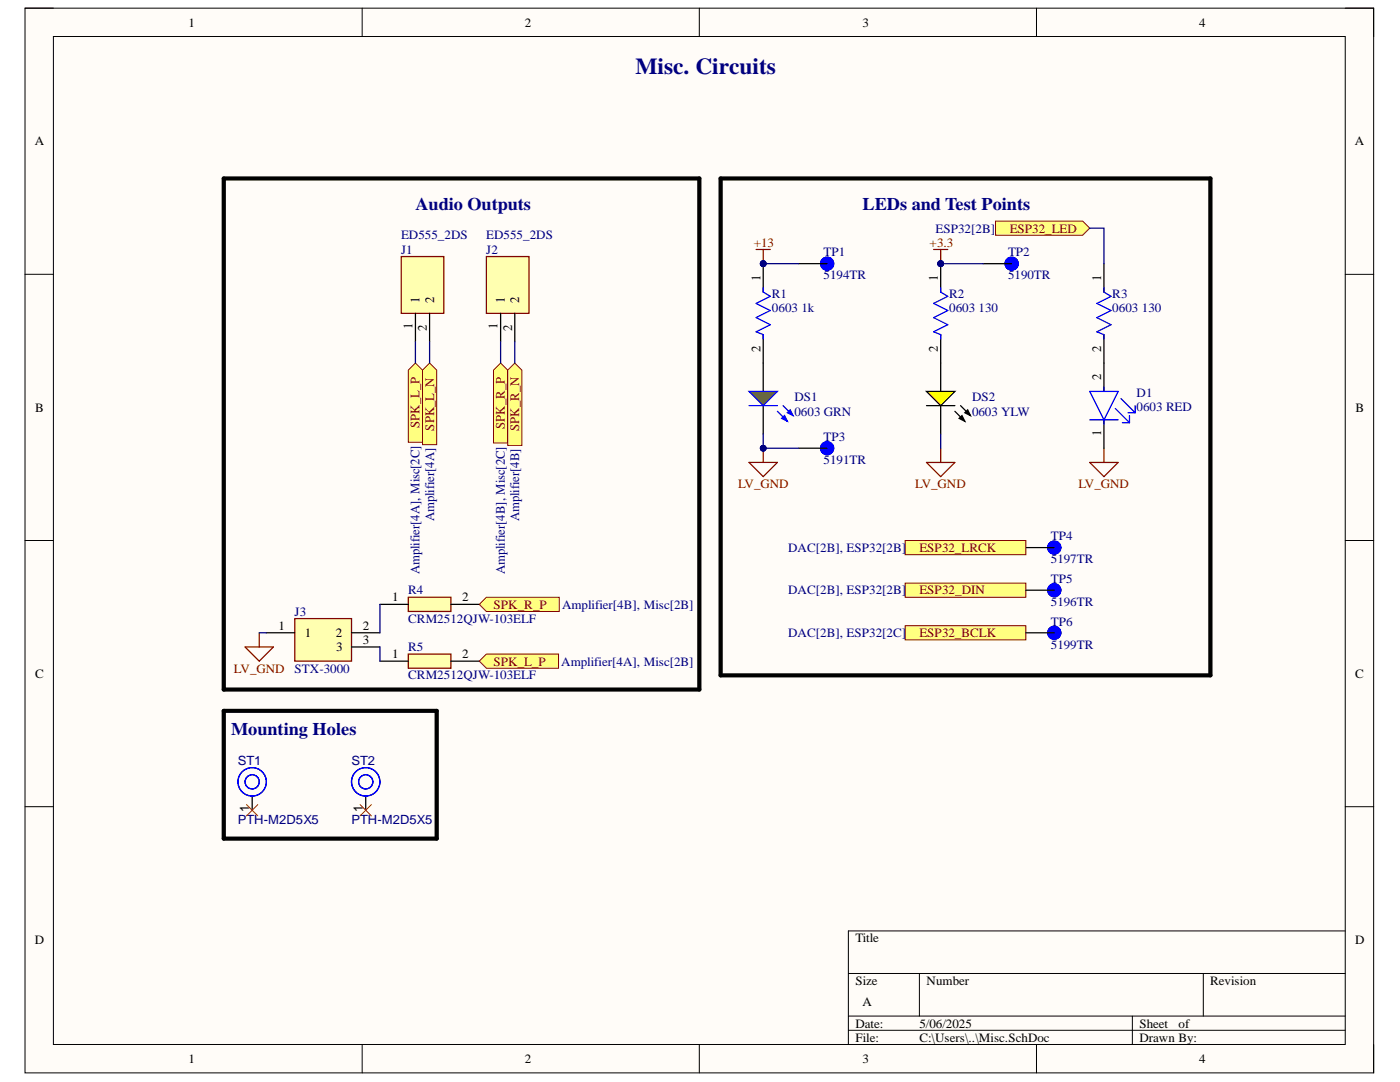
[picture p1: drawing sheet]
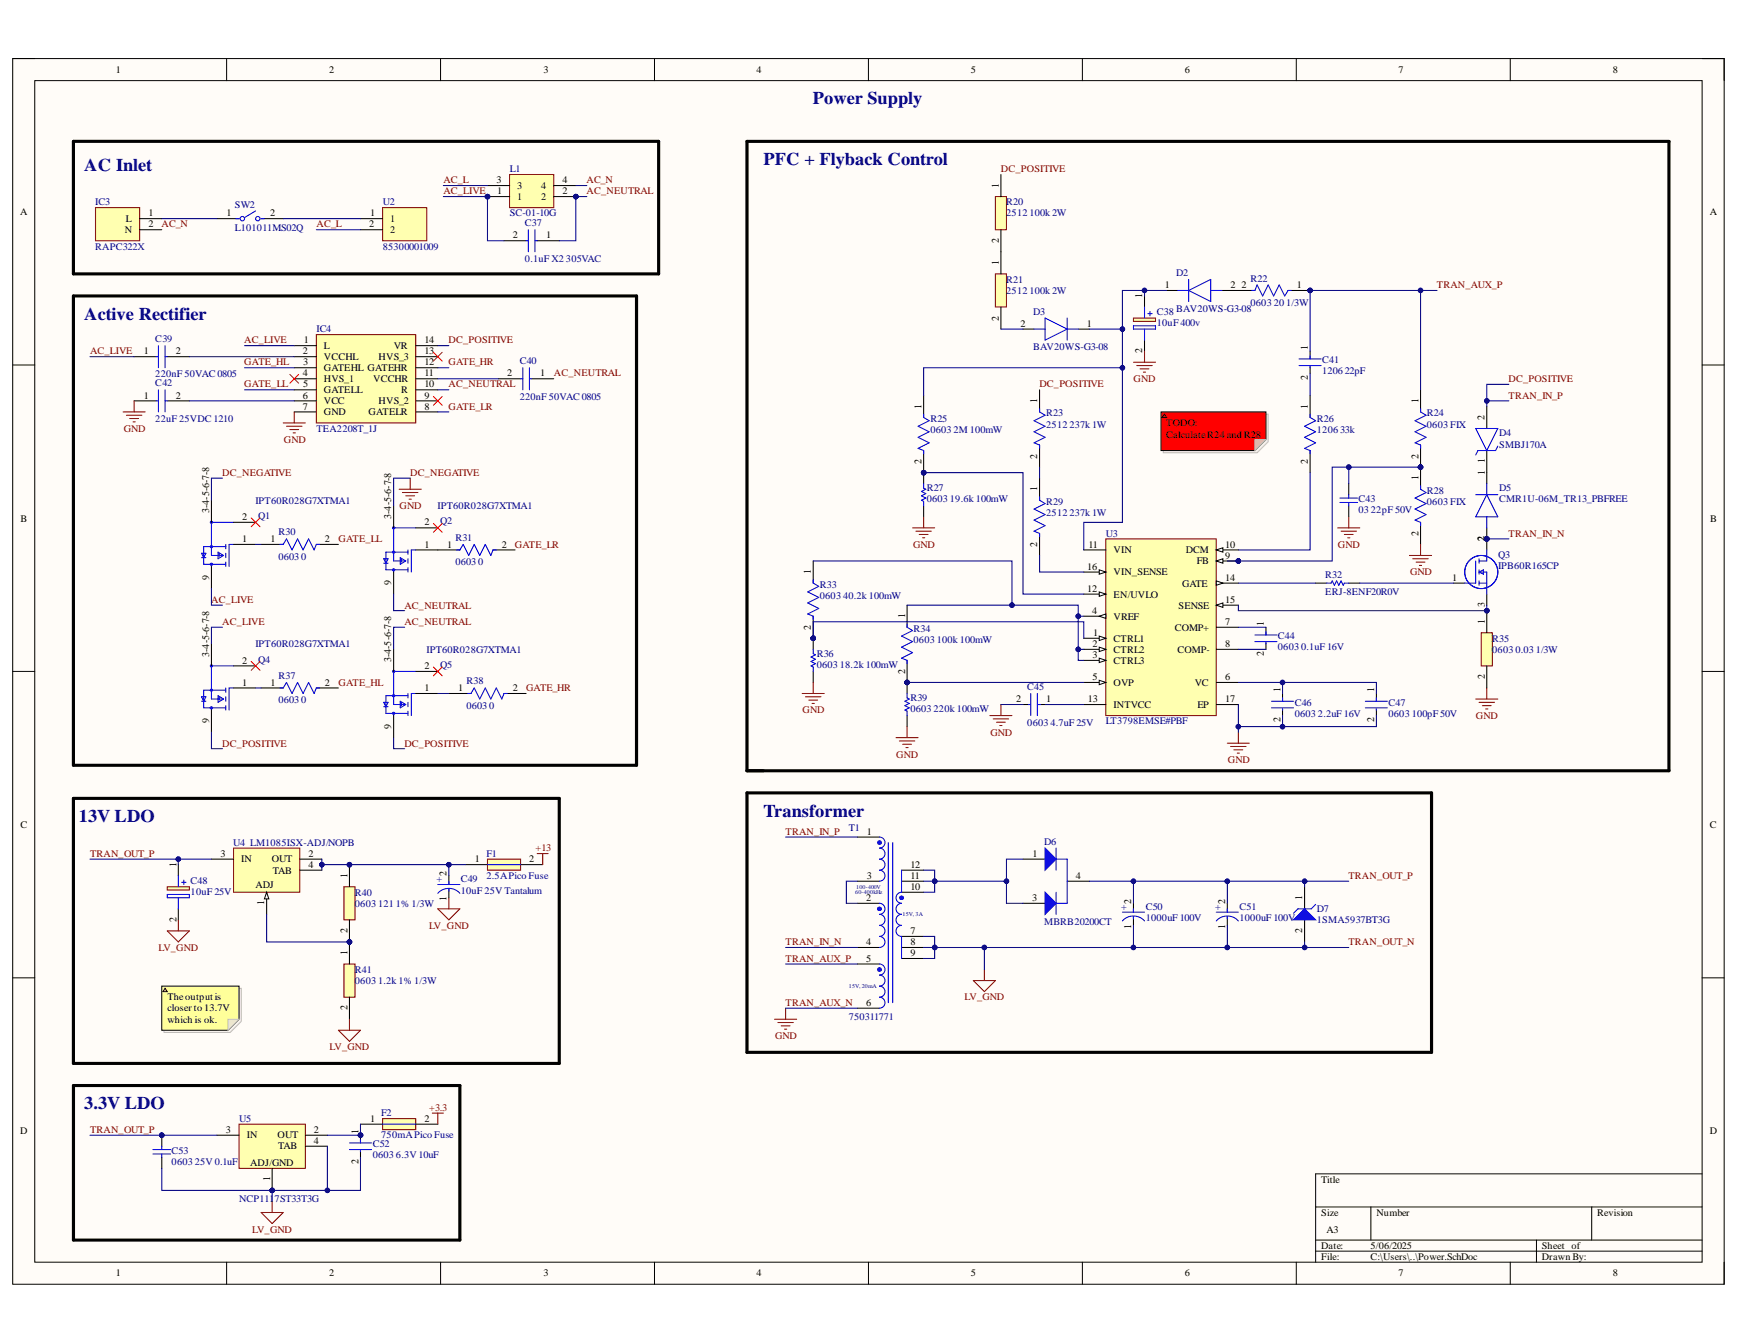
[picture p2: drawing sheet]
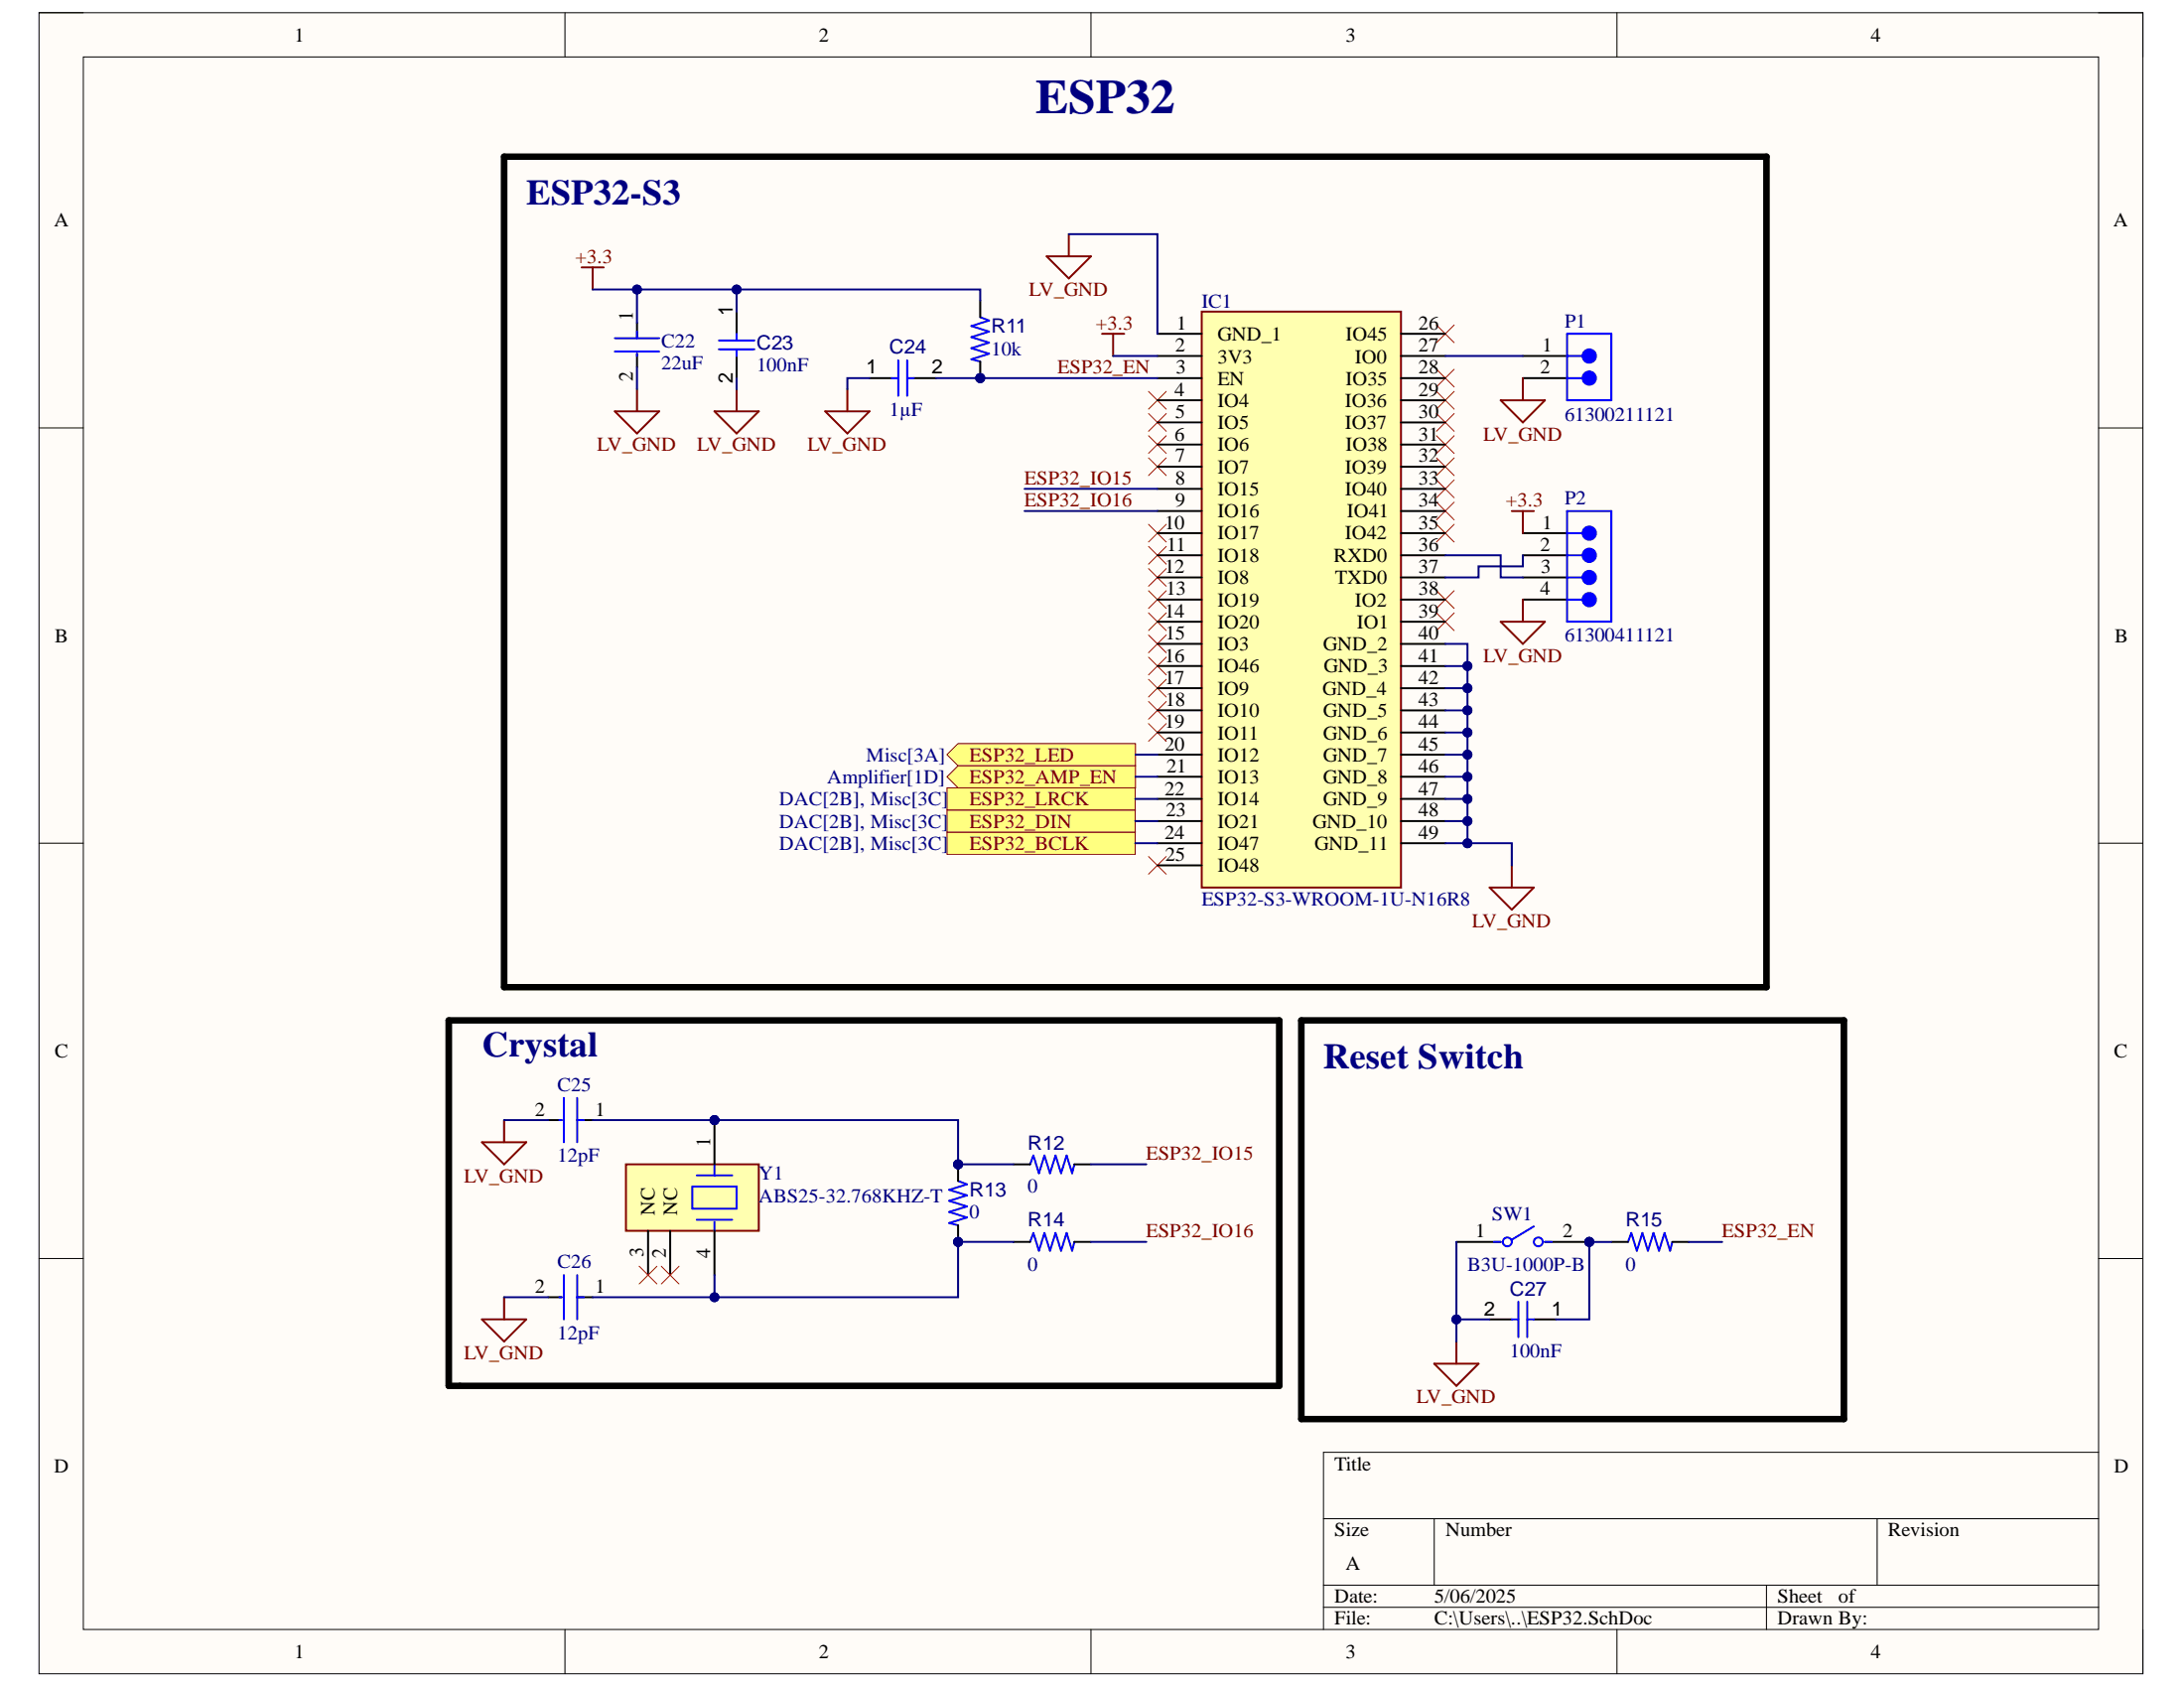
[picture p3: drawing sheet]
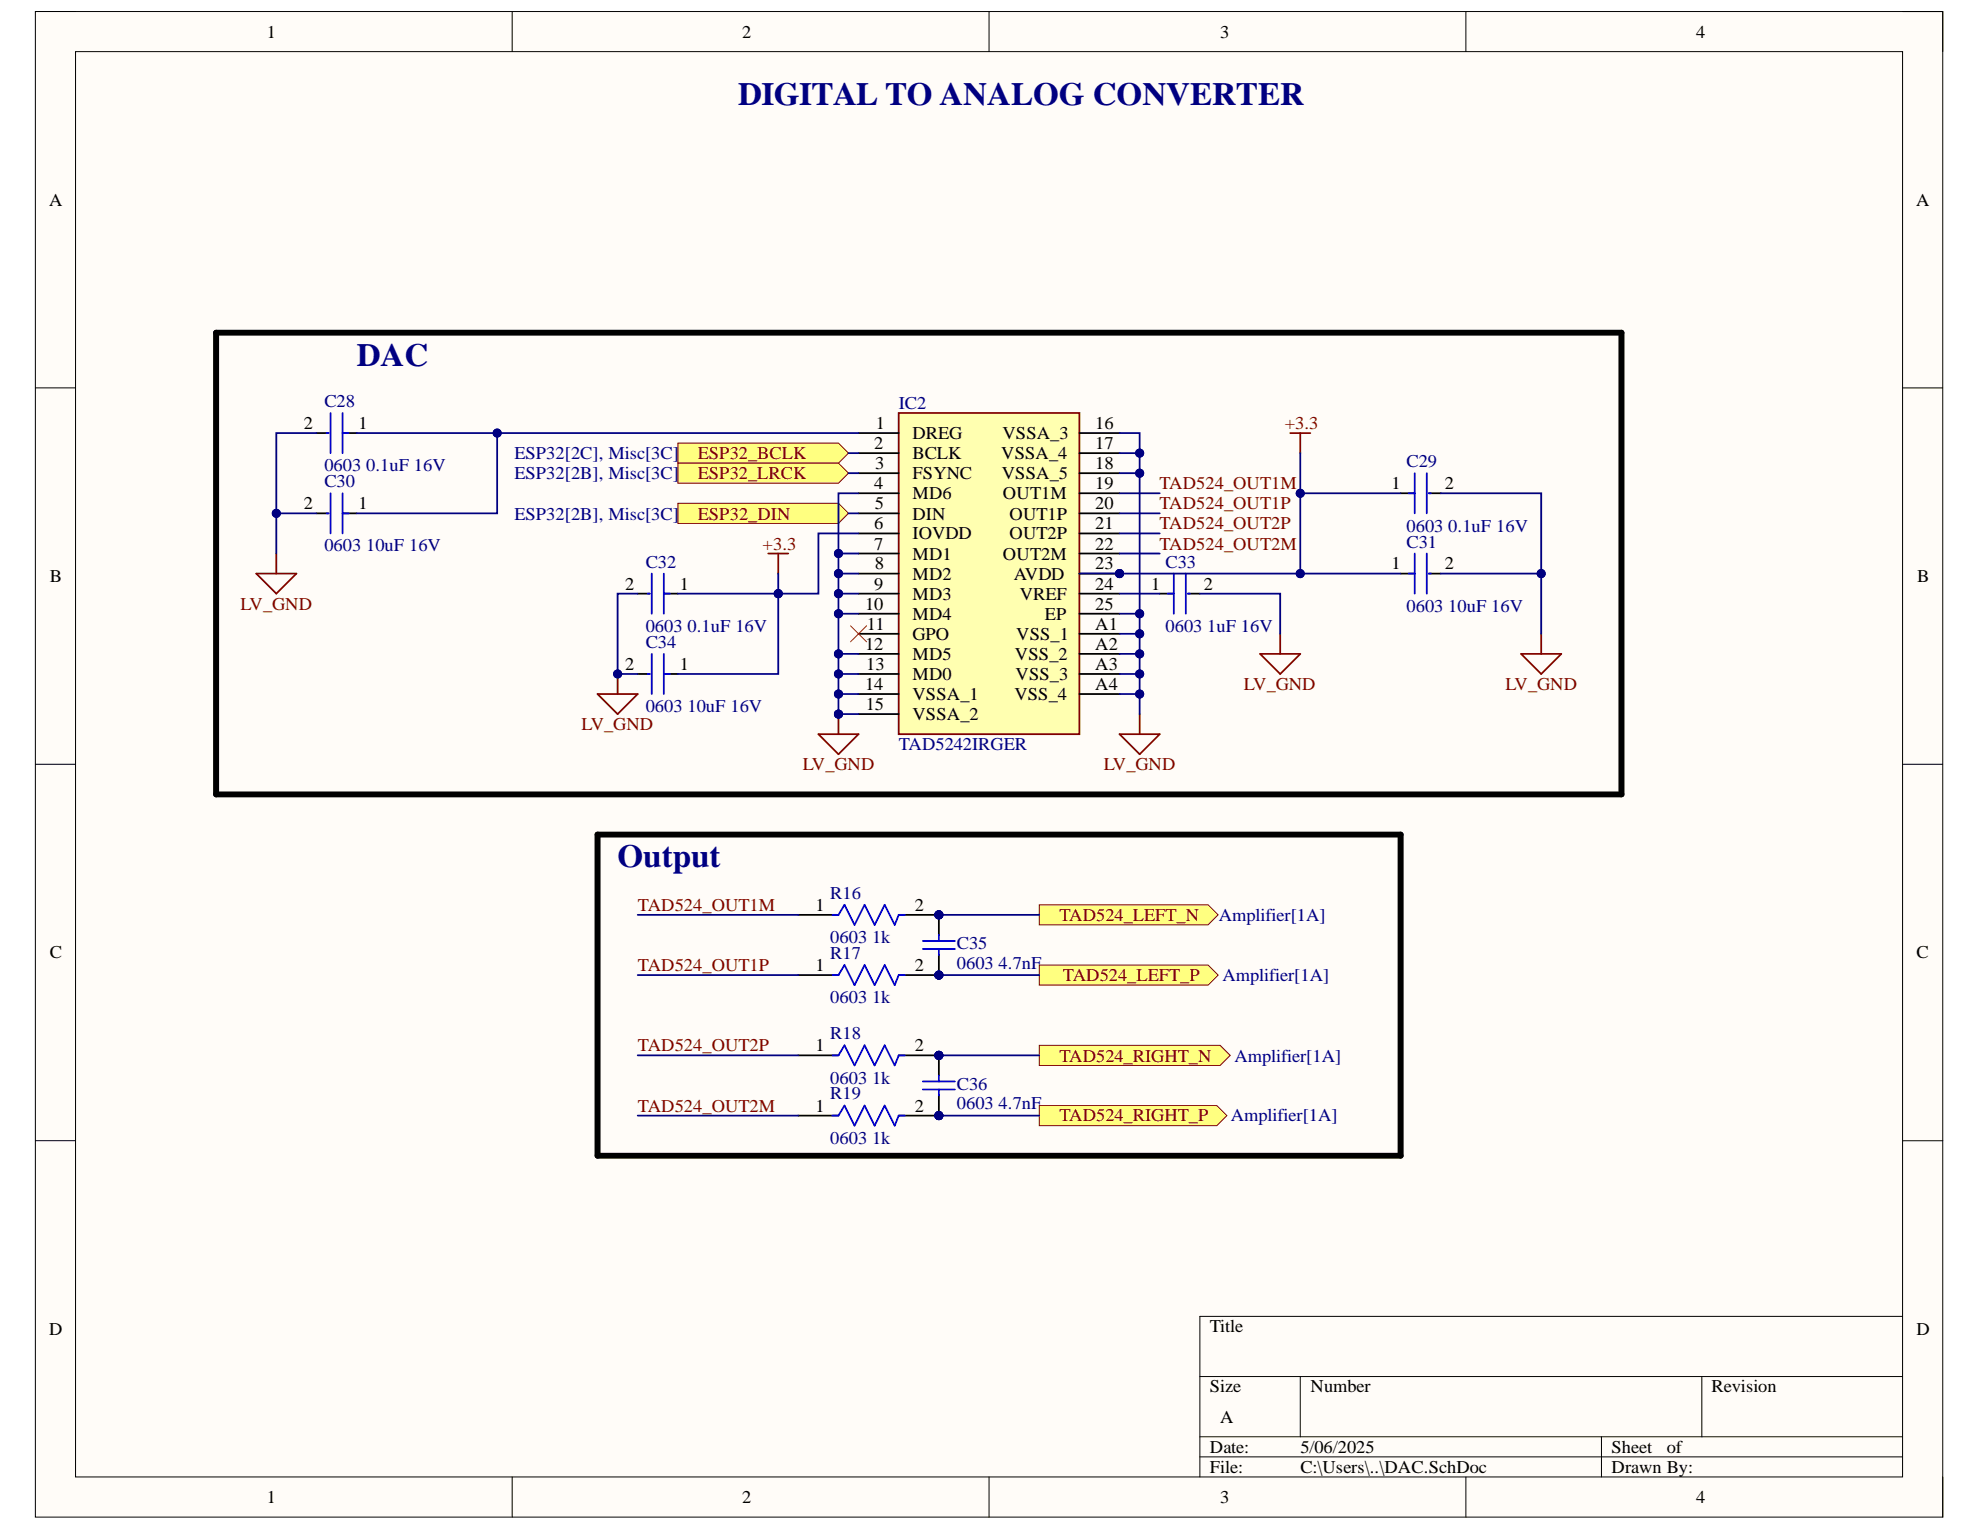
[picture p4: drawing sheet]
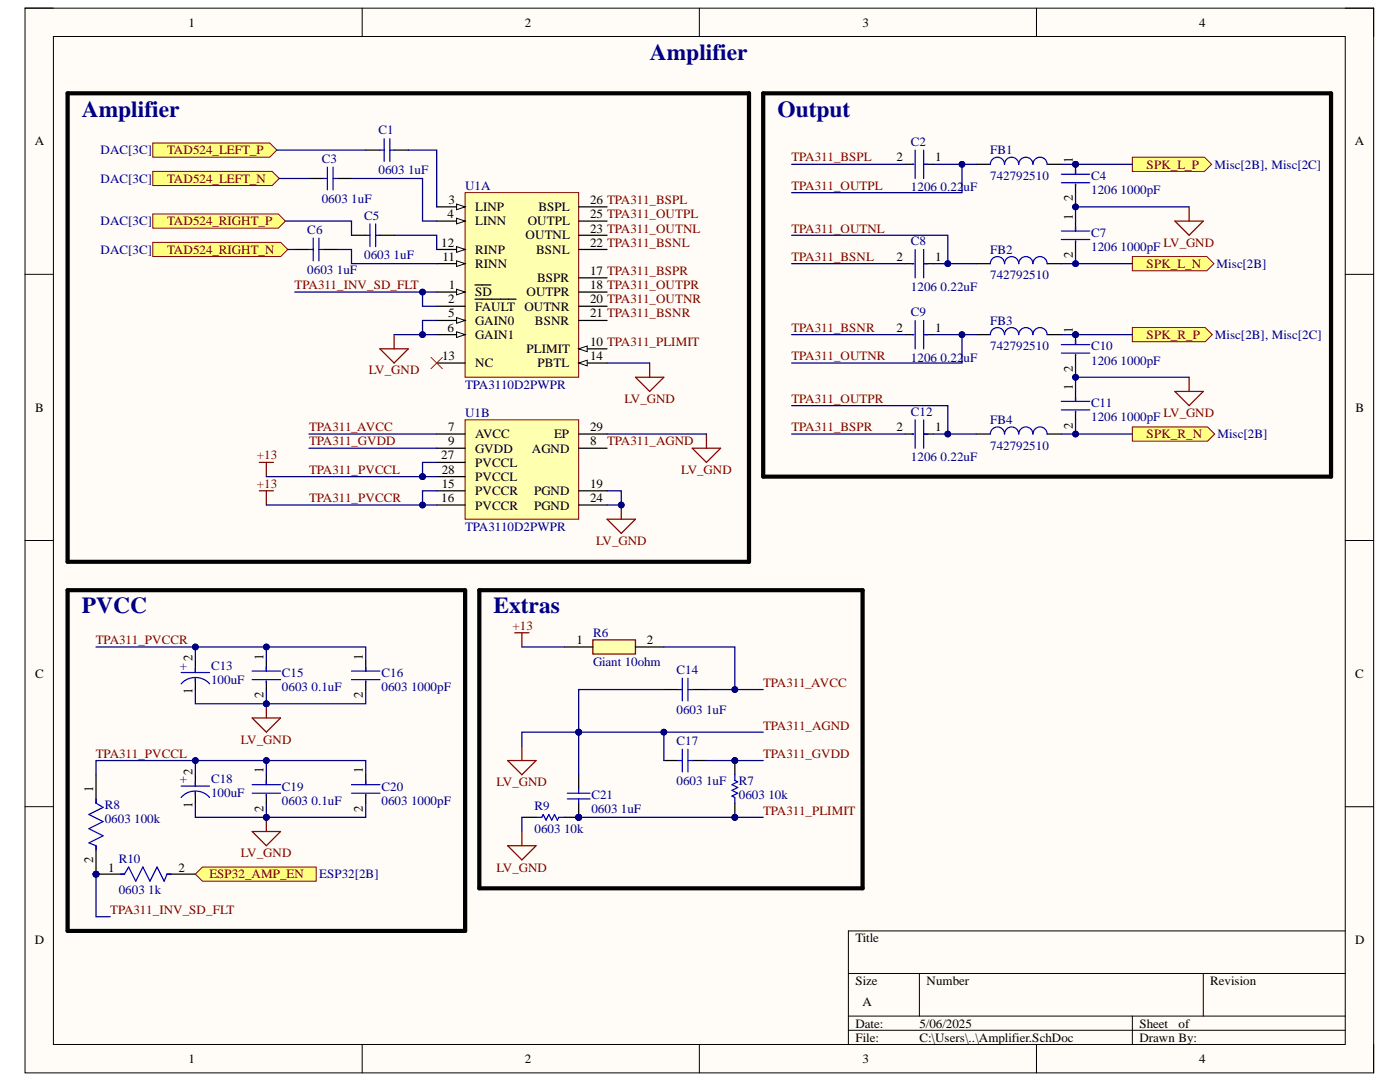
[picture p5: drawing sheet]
# Altium project c195-group-9-vocast-pcb.PrjPcb
5 sheets, 141 parts. Net scope: flat (ports and power ports of the same name join across sheets).
Board file: Basestation.PcbDoc
Sheets:
  Misc.SchDoc
  Power.SchDoc
  ESP32.SchDoc
  DAC.SchDoc
  Amplifier.SchDoc

## Sheet Misc.SchDoc
size A; SheetNumber: 1; SheetTotal: 5

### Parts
D1  0603 RED  [FP-SML-LX0603IW-TR-MFG]
DS1  0603 GRN  [LUMX-SML-LX0603_V]
DS2  0603 YLW  [LUMX-SML-LX0603_V]
J1  ED555_2DS  [SHDR2W90P0X350_1X2_700X650X820P]
J2  ED555_2DS  [SHDR2W90P0X350_1X2_700X650X820P]
J3  STX-3000  [STX3000]
R1  0603 1k  [FP-CRCW0603-e3-MFG]
R2  0603 130  [FP-CRCW0603-e3-MFG]
R3  0603 130  [FP-CRCW0603-e3-MFG]
R4  CRM2512QJW-103ELF  [RESC6331X80N]
R5  CRM2512QJW-103ELF  [RESC6331X80N]
ST1  PTH-M2D5X5  [PTH-M2D5X5]
ST2  PTH-M2D5X5  [PTH-M2D5X5]
TP1  5194TR  [KEYSTONE_5194TR]
TP2  5190TR  [KEYSTONE_5190TR]
TP3  5191TR  [KEYSTONE_5191TR]
TP4  5197TR  [KEYSTONE_5197TR]
TP5  5196TR  [KEYSTONE_5196TR]
TP6  5199TR  [KEYSTONE_5199TR]

### Blocks framed on the sheet
Audio Outputs: J1-J3 R4 R5
LEDs and Test Points: D1 DS1 DS2 R1-R3 TP1-TP6
Mounting Holes: ST1 ST2

### Ports
ESP32_BCLK (see DAC[2B], ESP32[2C]), ESP32_DIN (see DAC[2B], ESP32[2B]), ESP32_LED (in, see ESP32[2B]), ESP32_LRCK (see DAC[2B], ESP32[2B]), SPK_L_N (in, see Amplifier[4A]), SPK_L_P (in, see Amplifier[4A], Misc[2B]), SPK_L_P (in, see Amplifier[4A], Misc[2C]), SPK_R_N (in, see Amplifier[4B]), SPK_R_P (in, see Amplifier[4B], Misc[2B]), SPK_R_P (in, see Amplifier[4B], Misc[2C])

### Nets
+3.3: R2.1 TP2.TP
+13: R1.1 TP1.TP  [project net TPA311_PVCCL]
LV_GND: D1.1(C) DS1.2(K) DS2.2(K) J3.1 TP3.TP  [project net TPA311_AGND]
NetC4_1: J1.1 R5.2 ; port SPK_L_P
NetC7_2: J1.2 ; port SPK_L_N
NetC10_1: J2.1 R4.2 ; port SPK_R_P
NetC11_2: J2.2 ; port SPK_R_N
NetD1_2: D1.2(A) R3.2
NetDS1_1: DS1.1(A) R1.2
NetDS2_1: DS2.1(A) R2.2
NetIC1_20: R3.1 ; port ESP32_LED
NetIC1_22: TP4.TP ; port ESP32_LRCK
NetIC1_23: TP5.TP ; port ESP32_DIN
NetIC1_24: TP6.TP ; port ESP32_BCLK
NetJ3_2: J3.2 R4.1
NetJ3_3: J3.3 R5.1

Not connected (* = marked no-connect by the designer): ST1 1(H1)*; ST2 1(H1)*

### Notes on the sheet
- Misc. Circuits

## Sheet Power.SchDoc
size A3; SheetNumber: 2; SheetTotal: 5

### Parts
C37  0.1uF X2 305VAC  [B32922C_(18_x_5)]
C38  10uF 400v  [CAPPRD500W60D1025H2150]
C39  220nF 50VAC 0805  [CAPC2012X145N]
C40  220nF 50VAC 0805  [CAPC2012X145N]
C41  1206 22pF  [FP-C1206C-EB-MFG]
C42  22uF 25VDC 1210  [CAPC3225X200N]
C43  03 22pF 50V  [CAPC1608X90X35ML10T15]
C44  0603 0.1uF 16V  [FP-C0603C-CF-MFG]
C45  0603 4.7uF 25V  [FP-GRM188-0_15-IPC_C]
C46  0603 2.2uF 16V  [FP-C0603C225K4PACTU-MFG]
C47  0603 100pF 50V  [FP-C0603C-CF-MFG]
C48  10uF 25V  [CAPPRD200W55D500H1200]
C49  10uF 25V Tantalum  [FP-TAJB-MFG]
C50  1000uF 100V  [FP-RAD-TH-D_16_0_5-L_25_2-MFG]
C51  1000uF 100V  [FP-RAD-TH-D_16_0_5-L_25_2-MFG]
C52  0603 6.3V 10uF  [FP-GRM188-0_1-e0_2_0_55-IPC_A]
C53  0603 25V 0.1uF  [CAPC1608X87X35LL15T15]
D2  BAV20WS-G3-08  [SOD2713X115N]
D3  BAV20WS-G3-08  [SOD2713X115N]
D4  SMBJ170A  [DIOM5336X244N]
D5  CMR1U-06M_TR13_PBFREE  [DIOM5226X262N]
D6  MBRB20200CT  [ONSC-D2PAK-3-418B-04_V]
D7  1SMA5937BT3G  [ONSC-SMA-2-403D-02_F_V]
F1  2.5A Pico Fuse  [0251004MAT1L]
F2  750mA Pico Fuse  [0251004MAT1L]
IC3  RAPC322X  [RAPC322X]
IC4  TEA2208T_1J  [SOIC127P600X175-14N]
L1  SC-01-10G  [SC0110G]
Q1  IPT60R028G7XTMA1  [FP-PG-HSOF-8-MFG]
Q2  IPT60R028G7XTMA1  [FP-PG-HSOF-8-MFG]
Q3  IPB60R165CP  [IPB60R165CP]
Q4  IPT60R028G7XTMA1  [FP-PG-HSOF-8-MFG]
Q5  IPT60R028G7XTMA1  [FP-PG-HSOF-8-MFG]
R20  2512 100k 2W  [RESC6432X65N]
R21  2512 100k 2W  [RESC6432X65N]
R22  0603 20 1/3W  [FP-CRCW0603-HPe3-IPC_B]
R23  2512 237k 1W  [FP-CRCW2512-e3-IPC_B]
R24  0603 FIX  [FP-CRCW0603-HPe3-MFG]
R25  0603 2M 100mW  [FP-CRCW0603-e3-IPC_A]
R26  1206 33k  [FP-CRCW1206-e3-IPC_B]
R27  0603 19.6k 100mW  [RESC1609X50X30NL10T20]
R28  0603 FIX  [FP-CRCW0603-HPe3-MFG]
R29  2512 237k 1W  [FP-CRCW2512-e3-IPC_B]
R30  0603 0  [FP-ERJ-3GEY0R00V-MFG]
R31  0603 0  [FP-ERJ-3GEY0R00V-MFG]
R32  ERJ-8ENF20R0V  [RESC3216X70X50NL05T20]
R33  0603 40.2k 100mW  [FP-RC0603-0_55-IPC_C]
R34  0603 100k 100mW  [FP-RC0603-0_55-MFG]
R35  0603 0.03 1/3W  [ERJ3_B_BQ_BW_LW_(0603)]
R36  0603 18.2k 100mW  [RESC1608X55X30NL15T15]
R37  0603 0  [FP-ERJ-3GEY0R00V-MFG]
R38  0603 0  [FP-ERJ-3GEY0R00V-MFG]
R39  0603 220k 100mW  [RESC1608X55X25ML10T15]
R40  0603 121 1% 1/3W  [RESC1608X55N]
R41  0603 1.2k 1% 1/3W  [RESC1608X55N]
SW2  L101011MS02Q  [FP-L101011MS02Q-MFG]
T1  750311771  [WE-FB_EFD25]
U2  85300001009  [85300001009]
U3  LT3798EMSE#PBF  [LT-MSE-16-EDP_L]
U4  LM1085ISX-ADJ/NOPB  [KTT0003B_M]
U5  NCP1117ST33T3G  [ONSC-SOT-223-4-318H-01_A_V]

### Blocks framed on the sheet
AC Inlet: C37 IC3 L1 SW2 U2
Active Rectifier: C39 C40 C42 IC4 Q1 Q2 Q4 Q5 R30 R31 R37 R38
13V LDO: C48 C49 F1 R40 R41 U4
Transformer: C50 C51 D6 D7 T1
3.3V LDO: C52 C53 F2 U5

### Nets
+3.3: F2.2
+13: F1.2  [project net TPA311_PVCCL]
DC_NEGATIVE: C38.2(-) C42.1 C43.2 C45.2 C46.2 C47.2 IC4.7(GND) Q1.3-4-5-6-7-8(Source) Q2.3-4-5-6-7-8(Source) R27.1 R28.2 R35.2 R36.2 R39.2 T1.6 U3.17(EP)  [also labelled GND, TRAN_AUX_N]
LV_GND: C48.2(-) C49.1(C) C50.1(C) C51.1(C) C52.2 C53.2 D7.2(A) R41.2 T1.7 T1.8 T1.9 U5.1(ADJ/GND) U5.4(TAB)  [also labelled TRAN_OUT_N]  [project net TPA311_AGND]
AC_L: L1.3 U2.2
AC_LIVE: C37.2 C39.1 IC4.1(L) L1.1 Q1.9(Drain) Q4.3-4-5-6-7-8(Source)
AC_N: IC3.2(N) L1.4
AC_NEUTRAL: C37.1 C40.1 IC4.10(R) L1.2 Q2.9(Drain) Q5.3-4-5-6-7-8(Source)
DC_POSITIVE: D4.2(A) IC4.14(VR) Q4.9(Drain) Q5.9(Drain) R20.1 R23.1 T1.1  [also labelled TRAN_IN_P]
GATE_HL: IC4.3(GATEHL) R37.2
GATE_HR: IC4.12(GATEHR) R38.2
GATE_LL: IC4.5(GATELL) R30.2
GATE_LR: IC4.8(GATELR) R31.2
TRAN_AUX_P: C41.1 R22.1 R24.1 T1.5
TRAN_IN_N: D5.2(A) Q3.2(D) T1.4
TRAN_OUT_P: C48.1(+) C50.2(A) C51.2(A) C53.1 D6.4(K) D7.1(K) U4.3(IN) U5.3(IN)
NetC38_1: C38.1(+) D2.1(K) D3.1(K) R25.1 U3.11(VIN)
NetC39_2: C39.2 IC4.2(VCCHL)
NetC40_2: C40.2 IC4.11(VCCHR)
NetC41_2: C41.2 R26.1
NetC42_2: C42.2 IC4.6(VCC)
NetC43_1: C43.1 R24.2 R28.1 U3.9(FB)
NetC44_1: C44.1 U3.7(COMP+)
NetC44_2: C44.2 U3.8(COMP-)
NetC45_1: C45.1 U3.13(INTVCC)
NetC46_1: C46.1 C47.1 U3.6(VC)
NetC49_2: C49.2(A) F1.1 R40.1 U4.2(OUT) U4.4(TAB)
NetC52_1: C52.1 F2.1 U5.2(OUT)
NetD2_2: D2.2(A) R22.2
NetD3_2: D3.2(A) R21.2
NetD4_1: D4.1(K) D5.1(K)
NetD6_1: D6.1(A1) D6.3(A2) T1.10 T1.11 T1.12
NetIC3_1: IC3.1(L) SW2.1
NetQ1_1: Q1.1(Gate) R30.1
NetQ2_1: Q2.1(Gate) R31.1
NetQ3_1: Q3.1(G) R32.2
NetQ3_3: Q3.3(S) R35.1 U3.15(SENSE)
NetQ4_1: Q4.1(Gate) R37.1
NetQ5_1: Q5.1(Gate) R38.1
NetR20_2: R20.2 R21.1
NetR23_2: R23.2 R29.1
NetR25_2: R25.2 R27.2 U3.12(EN/UVLO)
NetR26_2: R26.2 U3.10(DCM)
NetR29_2: R29.2 U3.16(VIN_SENSE)
NetR32_1: R32.1 U3.14(GATE)
NetR33_1: R33.1 R34.1 U3.2(CTRL2) U3.3(CTRL3) U3.4(VREF)
NetR33_2: R33.2 R36.1 U3.1(CTRL1)
NetR34_2: R34.2 R39.1 U3.5(OVP)
NetR40_2: R40.2 R41.1 U4.1(ADJ)
NetSW2_2: SW2.2 U2.1
NetT1_2: T1.2 T1.3

Not connected (* = marked no-connect by the designer): IC4 4(HVS_1)* 9(HVS_2)* 13(HVS_3)*; Q1 2(Driver_Source)*; Q2 2(Driver_Source)*; Q4 2(Driver_Source)*; Q5 2(Driver_Source)*

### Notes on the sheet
- Power Supply
- PFC + Flyback Control
- TODO:
  Calculate R24 and R28
- The output is closer to 13.7V which is ok.

## Sheet ESP32.SchDoc
size A; SheetNumber: 3; SheetTotal: 5

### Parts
C22  22uF  [FP-GRM188-0_2-IPC_C]
C23  value 100nF  [FP-0603-L_1_6_0_15-W_0_81-IPC_C]  (hidden comment: 06035C104K4T2A)
C24  value 1µF  [CAPC0603(1608)100_L]  (hidden comment: Capacitor 1µF +/-0.1% 25V 0603)
C25  12pF  [FP-C0603C-CF-MFG]
C26  12pF  [FP-C0603C-CF-MFG]
C27  value 100nF  [FP-0603-L_1_6_0_15-W_0_81-IPC_C]  (hidden comment: 06035C104K4T2A)
IC1  ESP32-S3-WROOM-1U-N16R8  [ESP32S3WROOM1UN16R8]
P1  61300211121  [61300211121]
P2  61300411121  [61300411121]
R11  value 10k  [FP-CRCW0603-e3-IPC_C]  (hidden comment: CRCW060310K0JNEA)
R12  value 0  [RESC0603(1608)_L]  (hidden comment: Jumper 0603)
R13  value 0  [RESC0603(1608)_L]  (hidden comment: Jumper 0603)
R14  value 0  [RESC0603(1608)_L]  (hidden comment: Jumper 0603)
R15  value 0  [RESC0603(1608)_L]  (hidden comment: Jumper 0603)
SW1  B3U-1000P-B  [FP-B3U-1000P-B-MFG]
Y1  ABS25-32.768KHZ-T  [FP-ABS25-MFG]

### Blocks framed on the sheet
ESP32-S3: C22-C24 IC1 P1 P2 R11
Crystal: C25 C26 R12-R14 Y1
Reset Switch: C27 R15 SW1

### Ports
ESP32_AMP_EN (out, see Amplifier[1D]), ESP32_BCLK (see DAC[2B], Misc[3C]), ESP32_DIN (see DAC[2B], Misc[3C]), ESP32_LED (out, see Misc[3A]), ESP32_LRCK (see DAC[2B], Misc[3C])

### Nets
+3.3: C22.1 C23.1 IC1.2(3V3) P2.1 R11.1
LV_GND: C22.2 C23.2 C24.1 C25.2 C26.2 C27.2 IC1.1(GND_1) IC1.40(GND_2) IC1.41(GND_3) IC1.42(GND_4) IC1.43(GND_5) IC1.44(GND_6) IC1.45(GND_7) IC1.46(GND_8) IC1.47(GND_9) IC1.48(GND_10) IC1.49(GND_11) P1.2 P2.4 SW1.1  [project net TPA311_AGND]
ESP32_EN: C24.2 IC1.3(EN) R11.2 R15.2
ESP32_IO15: IC1.8(IO15) R12.2
ESP32_IO16: IC1.9(IO16) R14.2
NetC25_1: C25.1 R12.1 R13.1 Y1.1
NetC26_1: C26.1 R13.2 R14.1 Y1.4
NetC27_1: C27.1 R15.1 SW1.2
NetIC1_20: IC1.20(IO12) ; port ESP32_LED
NetIC1_21: IC1.21(IO13) ; port ESP32_AMP_EN
NetIC1_22: IC1.22(IO14) ; port ESP32_LRCK
NetIC1_23: IC1.23(IO21) ; port ESP32_DIN
NetIC1_24: IC1.24(IO47) ; port ESP32_BCLK
NetIC1_27: IC1.27(IO0) P1.1
NetIC1_36: IC1.36(RXD0) P2.3
NetIC1_37: IC1.37(TXD0) P2.2

Not connected (* = marked no-connect by the designer): IC1 4(IO4)* 5(IO5)* 6(IO6)* 7(IO7)* 10(IO17)* 11(IO18)* 12(IO8)* 13(IO19)* 14(IO20)* 15(IO3)* 16(IO46)* 17(IO9)* 18(IO10)* 19(IO11)* 25(IO48)* 26(IO45)* 28(IO35)* 29(IO36)* 30(IO37)* 31(IO38)* 32(IO39)* 33(IO40)* 34(IO41)* 35(IO42)* 38(IO2)* 39(IO1)*; Y1 2(NC)* 3(NC)*

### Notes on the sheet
- ESP32

## Sheet DAC.SchDoc
size A; SheetNumber: 4; SheetTotal: 5

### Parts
C28  0603 0.1uF 16V  [FP-CC0603-DA-MFG]
C29  0603 0.1uF 16V  [FP-CC0603-DA-MFG]
C30  0603 10uF 16V  [FP-0603-L_1_6_0_2-W_0_8_0-MFG]
C31  0603 10uF 16V  [FP-0603-L_1_6_0_2-W_0_8_0-MFG]
C32  0603 0.1uF 16V  [FP-CC0603-DA-MFG]
C33  0603 1uF 16V  [FP-CC0603-DA-MFG]
C34  0603 10uF 16V  [FP-0603-L_1_6_0_2-W_0_8_0-MFG]
C35  0603 4.7nF  [CAPC1608X90X35ML10T15]
C36  0603 4.7nF  [CAPC1608X90X35ML10T15]
IC2  TAD5242IRGER  [TAD5242IRGER]
R16  0603 1k  [FP-AC0603-IPC_B]
R17  0603 1k  [FP-AC0603-IPC_B]
R18  0603 1k  [FP-AC0603-IPC_B]
R19  0603 1k  [FP-AC0603-IPC_B]

### Blocks framed on the sheet
DAC: C28-C34 IC2
Output: C35 C36 R16-R19

### Ports
ESP32_BCLK (in, see ESP32[2C], Misc[3C]), ESP32_DIN (in, see ESP32[2B], Misc[3C]), ESP32_LRCK (in, see ESP32[2B], Misc[3C]), TAD524_LEFT_N (out, see Amplifier[1A]), TAD524_LEFT_P (out, see Amplifier[1A]), TAD524_RIGHT_N (out, see Amplifier[1A]), TAD524_RIGHT_P (out, see Amplifier[1A])

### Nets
+3.3: C29.1 C31.1 C32.1 C34.1 IC2.6(IOVDD) IC2.23(AVDD)
LV_GND: C28.2 C29.2 C30.2 C31.2 C32.2 C33.2 C34.2 IC2.4(MD6) IC2.7(MD1) IC2.8(MD2) IC2.9(MD3) IC2.10(MD4) IC2.12(MD5) IC2.13(MD0) IC2.14(VSSA_1) IC2.15(VSSA_2) IC2.16(VSSA_3) IC2.17(VSSA_4) IC2.18(VSSA_5) IC2.25(EP) IC2.A1(VSS_1) IC2.A2(VSS_2) IC2.A3(VSS_3) IC2.A4(VSS_4)  [project net TPA311_AGND]
TAD524_OUT1M: IC2.19(OUT1M) R16.1
TAD524_OUT1P: IC2.20(OUT1P) R17.1
TAD524_OUT2M: IC2.22(OUT2M) R19.1
TAD524_OUT2P: IC2.21(OUT2P) R18.1
NetC1_1: C35.2 R17.2 ; port TAD524_LEFT_P
NetC3_1: C35.1 R16.2 ; port TAD524_LEFT_N
NetC5_1: C36.2 R19.2 ; port TAD524_RIGHT_P
NetC6_1: C36.1 R18.2 ; port TAD524_RIGHT_N
NetC28_1: C28.1 C30.1 IC2.1(DREG)
NetC33_1: C33.1 IC2.24(VREF)
NetIC1_22: IC2.3(FSYNC) ; port ESP32_LRCK
NetIC1_23: IC2.5(DIN) ; port ESP32_DIN
NetIC1_24: IC2.2(BCLK) ; port ESP32_BCLK

Not connected (* = marked no-connect by the designer): IC2 11(GPO)*

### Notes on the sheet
- DIGITAL TO ANALOG CONVERTER

## Sheet Amplifier.SchDoc
size A; SheetNumber: 5; SheetTotal: 5

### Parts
C1  0603 1uF  [CAPC1608X87X35LL15T15]
C2  1206 0.22uF  [FP-C1206C-EB-MFG]
C3  0603 1uF  [CAPC1608X87X35LL15T15]
C4  1206 1000pF  [FP-C1206C-EB-MFG]
C5  0603 1uF  [CAPC1608X87X35LL15T15]
C6  0603 1uF  [CAPC1608X87X35LL15T15]
C7  1206 1000pF  [FP-C1206C-EB-MFG]
C8  1206 0.22uF  [FP-C1206C-EB-MFG]
C9  1206 0.22uF  [FP-C1206C-EB-MFG]
C10  1206 1000pF  [FP-C1206C-EB-MFG]
C11  1206 1000pF  [FP-C1206C-EB-MFG]
C12  1206 0.22uF  [FP-C1206C-EB-MFG]
C13  100uF  [FP-RAD-TH-D_8_0_5-L_11_5-MFG]
C14  0603 1uF  [CAPC1608X87X35LL15T15]
C15  0603 0.1uF  [FP-C0603C-CF-MFG]
C16  0603 1000pF  [FP-C0603C-CF-MFG]
C17  0603 1uF  [CAPC1608X87X35LL15T15]
C18  100uF  [FP-RAD-TH-D_8_0_5-L_11_5-MFG]
C19  0603 0.1uF  [FP-C0603C-CF-MFG]
C20  0603 1000pF  [FP-C0603C-CF-MFG]
C21  0603 1uF  [CAPC1608X87X35LL15T15]
FB1  742792510  [WE-CBF_1812_L4.5W3.2H1.5_HC]
FB2  742792510  [WE-CBF_1812_L4.5W3.2H1.5_HC]
FB3  742792510  [WE-CBF_1812_L4.5W3.2H1.5_HC]
FB4  742792510  [WE-CBF_1812_L4.5W3.2H1.5_HC]
R6  Giant 10ohm  [TO508P350X1040X2030-2P]
R7  0603 10k  [RESC1609X55X30LL15T15]
R8  0603 100k  [FP-RC0603-0_55-MFG]
R9  0603 10k  [RESC1609X55X30LL15T15]
R10  0603 1k  [FP-AC0603-IPC_B]
U1  TPA3110D2PWPR  [TI-PWP28-5720X1950TP_L]  (parts A,B of 2)

### Blocks framed on the sheet
Amplifier: C1 C3 C5 C6 U1
Output: C2 C4 C7-C12 FB1-FB4
PVCC: C13 C15 C16 C18-C20 R8 R10
Extras: C14 C17 C21 R6 R7 R9

### Ports
ESP32_AMP_EN (in, see ESP32[2B]), SPK_L_N (out, see Misc[2B]), SPK_L_P (out, see Misc[2B], Misc[2C]), SPK_R_N (out, see Misc[2B]), SPK_R_P (out, see Misc[2B], Misc[2C]), TAD524_LEFT_N (in, see DAC[3C]), TAD524_LEFT_P (in, see DAC[3C]), TAD524_RIGHT_N (in, see DAC[3C]), TAD524_RIGHT_P (in, see DAC[3C])

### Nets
TPA311_AGND: C4.2 C7.1 C10.2 C11.1 C13.1(C) C14.1 C15.2 C16.2 C17.1 C18.1(C) C19.2 C20.2 C21.1 R9.1 U1.5(GAIN0) U1.6(GAIN1) U1.8(AGND) U1.14(PBTL) U1.19(PGND) U1.24(PGND) U1.29(EP)  [also labelled LV_GND]
TPA311_PVCCL: C13.2(A) C15.1 C16.1 C18.2(A) C19.1 C20.1 R6.1 R8.1 U1.15(PVCCR) U1.16(PVCCR) U1.27(PVCCL) U1.28(PVCCL)  [also labelled +13, TPA311_PVCCR]
TPA311_AVCC: C14.2 R6.2 U1.7(AVCC)
TPA311_BSNL: C8.2 U1.22(BSNL)
TPA311_BSNR: C9.2 U1.21(BSNR)
TPA311_BSPL: C2.2 U1.26(BSPL)
TPA311_BSPR: C12.2 U1.17(BSPR)
TPA311_GVDD: C17.2 R7.1 U1.9(GVDD)
TPA311_INV_SD_FLT: R8.2 R10.1 U1.1(~{SD}) U1.2(~{FAULT})
TPA311_OUTNL: C8.1 FB2.1 U1.23(OUTNL)
TPA311_OUTNR: C9.1 FB3.1 U1.20(OUTNR)
TPA311_OUTPL: C2.1 FB1.1 U1.25(OUTPL)
TPA311_OUTPR: C12.1 FB4.1 U1.18(OUTPR)
TPA311_PLIMIT: C21.2 R7.2 R9.2 U1.10(PLIMIT)
NetC1_1: C1.1 ; port TAD524_LEFT_P
NetC1_2: C1.2 U1.3(LINP)
NetC3_1: C3.1 ; port TAD524_LEFT_N
NetC3_2: C3.2 U1.4(LINN)
NetC4_1: C4.1 FB1.2 ; port SPK_L_P
NetC5_1: C5.1 ; port TAD524_RIGHT_P
NetC5_2: C5.2 U1.12(RINP)
NetC6_1: C6.1 ; port TAD524_RIGHT_N
NetC6_2: C6.2 U1.11(RINN)
NetC7_2: C7.2 FB2.2 ; port SPK_L_N
NetC10_1: C10.1 FB3.2 ; port SPK_R_P
NetC11_2: C11.2 FB4.2 ; port SPK_R_N
NetIC1_21: R10.2 ; port ESP32_AMP_EN

Not connected (* = marked no-connect by the designer): U1 13(NC)*

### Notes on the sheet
- Amplifier

## Nets that join several sheets
+3.3: Misc (R2.1 TP2.TP), Power (F2.2), ESP32 (5 pins), DAC (6 pins)
TPA311_AGND: Misc (5 pins), Power (13 pins), ESP32 (20 pins), DAC (24 pins), Amplifier (21 pins)
TPA311_PVCCL: Misc (R1.1 TP1.TP), Power (F1.2), Amplifier (12 pins)
NetC1_1: DAC (C35.2 R17.2), Amplifier (C1.1)
NetC3_1: DAC (C35.1 R16.2), Amplifier (C3.1)
NetC4_1: Misc (J1.1 R5.2), Amplifier (C4.1 FB1.2)
NetC5_1: DAC (C36.2 R19.2), Amplifier (C5.1)
NetC6_1: DAC (C36.1 R18.2), Amplifier (C6.1)
NetC7_2: Misc (J1.2), Amplifier (C7.2 FB2.2)
NetC10_1: Misc (J2.1 R4.2), Amplifier (C10.1 FB3.2)
NetC11_2: Misc (J2.2), Amplifier (C11.2 FB4.2)
NetIC1_20: Misc (R3.1), ESP32 (IC1.20)
NetIC1_21: ESP32 (IC1.21), Amplifier (R10.2)
NetIC1_22: Misc (TP4.TP), ESP32 (IC1.22), DAC (IC2.3)
NetIC1_23: Misc (TP5.TP), ESP32 (IC1.23), DAC (IC2.5)
NetIC1_24: Misc (TP6.TP), ESP32 (IC1.24), DAC (IC2.2)
